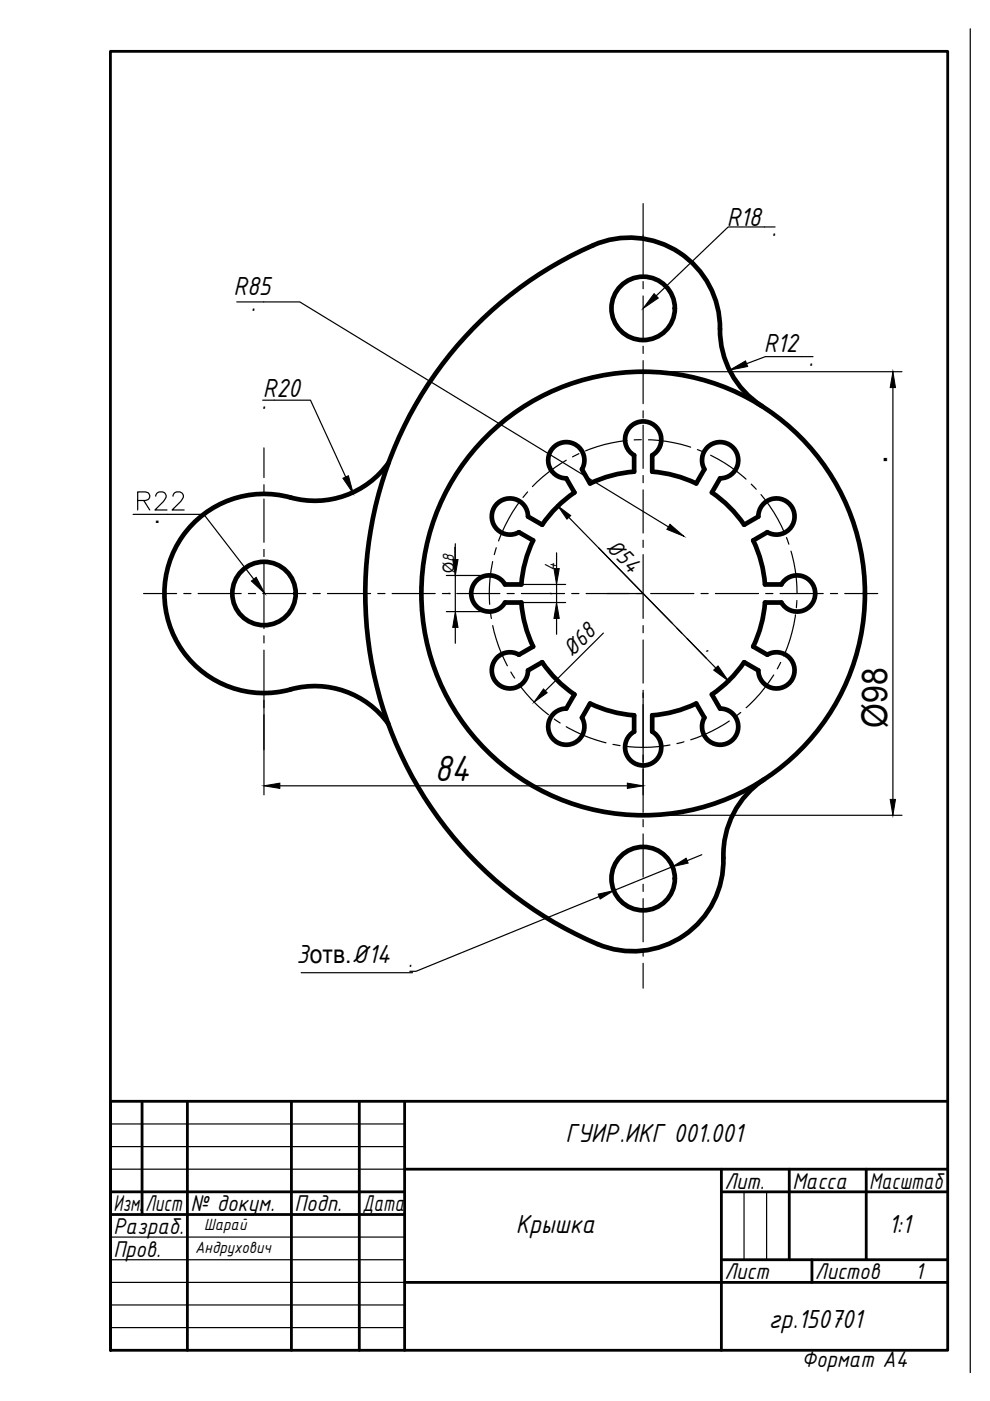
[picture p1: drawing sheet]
<svg xmlns="http://www.w3.org/2000/svg" width="210mm" height="297mm" viewBox="0 0 210 297" stroke-linecap="round" stroke-linejoin="round" font-family="sans-serif">
<!-- layer: 0 -->
<g fill="none" stroke="#000" stroke-width=".59">
<path d="M30.1 233.5v24M39.7 233.5v52.8M61.8 233.5v52.8M76.2 233.5v52.8M85.8 233.5v52.8M200.9 233.5h-177.5v52.8h177.5v-275.4h-177.5v275.4M23.4 252.7h62.4M23.4 257.5h62.4M85.8 247.9h115.1M153 252.7h47.9M153 247.9v38.4M167.3 247.9v19.2"/>
<path d="M183.7 247.9v19.2M85.8 271.9h115.1M153 267.1h47.9M172.1 267.1v4.8"/>
</g>
<path d="M205.7 6.1v285M23.4 238.3h62.4M23.4 243.1h62.4M23.4 247.9h62.4M153 247.9v4.8M157.8 252.7v14.4M162.5 252.7v14.4M23.4 262.3h62.4M23.4 267.1h62.4M23.4 276.7h62.4M23.4 271.9h62.4M23.4 281.5h62.4" fill="none" stroke="#000" stroke-width=".25"/>
<g fill="none" stroke="#000" stroke-width=".25">
<path d="M136.4 43.2v15M136.4 59.7v1.5M164.3 48.1h-9.9l-15.3 14.6M50.2 64h13.4l78.1 47.7M136.4 62.7v9.2M136.4 73.4v1.5M136.4 76.5v9.1M136.4 78.8h54.8M172.4 75.6h-10.1l-4 1.5M55.7 84.8h10.1l7.5 16.3M56 95v6.2M120.1 97.6l-2.4 1.5a31.1 31.1 0 0 0-4.8 4.1"/>
<path d="M122.7 96.2l-1.3 .7M132.9 93.4a30.9 30.9 0 0 0-8.8 2.2M136 93.2l-1.5 .1M136.4 87.1v1.5M136.4 90.2v9.1M137.5 93.2h.5a32.4 32.4 0 0 1 8.4 1.6M147.9 95.3l1.4 .6M150.7 96.5a32.6 32.6 0 0 1 7.5 5.1M189.3 82.2v87.3M35.5 109.1h7.7l10.6 13.7M56 102.8v1.5M56 105.8v9.2"/>
<path d="M56 116.5v1.5M56 119.5v13.8M96.4 116l.1 13.7M96.5 115.3v3.3M104.5 119.1l-.1 .2a32.1 32.1 0 0 0-.6 8.8M105.2 116.1l-.4 1.5M110 106.7l-2.2 3.3-2.1 4.7M111.9 104.3l-1 1.2M118 117.2v3.4M120.6 109.7l29.1 29.8M126.9 116.2l9.5 9.6M136.4 100.8v1.5"/>
<path d="M136.4 103.9v9.1M136.4 114.5v1.6M136.4 117.6v13.5M159.3 102.6l1 1.1M161.4 104.9l.8 1a32.4 32.4 0 0 1 4 6.7M166.8 114l.5 1.4M167.7 116.8l.2 .9a32 32 0 0 1 1.1 8.1M30.4 125.8h7M39 125.8h1.5M42 125.8h9.1M52.7 125.8h1.5M55.7 125.8h9.2"/>
<path d="M56 134.8v1.5M56 137.8v30.7M66.4 125.8h1.5M69.4 125.8h9.2M80.1 125.8h1.5M83.1 125.8h9.2M93.8 125.8h1.5M94.6 129.7l9.4-.1 .2 1.5M94.6 122h9.4M96.5 133v3.4M96.8 125.8h9.2M104.5 132.6l.3 1.4a32.9 32.9 0 0 0 2.8 7.2"/>
<path d="M107.5 125.8h1.5M110.5 123.9h9.4M110.5 127.7h9.4M110.6 125.8h9.1M118 123.9v3.8M118 131.1v3.4M121.2 125.8h1.5M124.3 125.8h9.1M127.9 134.2l-12.3 12.3M128.7 125.8h7.7l6.1 6.3M134.9 125.8h1.6M136.4 132.6v1.6"/>
<path d="M136.4 135.7v9.1M138 125.8h9.1M143.5 133.2l1.1 1.1M145.7 135.4l6.1 6.2M148.6 125.8h1.6M151.7 125.8h9.1M162.3 125.8h1.6M165.4 125.8h9.1M168.7 130.4l-.4 2a30.8 30.8 0 0 1-2.1 6.7M169 127.3l-.2 1.5M176.1 125.8h1.5M179.1 125.8h7"/>
<path d="M108.3 142.5l.8 1.3M110 145l.6 .8a31.4 31.4 0 0 0 5.7 5.7M117.5 152.4l1.3 .9M120.1 154.1l.4 .3a32.1 32.1 0 0 0 8 3.1M130 157.8l1.5 .3M136.4 146.4v25.8M142 158l-.7 .1a31.5 31.5 0 0 1-8.3 .2M145 157.3l-1.5 .4M154.6 152.9l-3.9 2.2-4.2 1.8M157.1 151.1l-1.2 .9M164 143.1a31.4 31.4 0 0 1-5.8 7M165.5 140.4l-.7 1.4"/>
<path d="M59.3 166.6h73.7M136.4 173.8v1.5M136.4 176.8v9.2M136.4 172.9h54.8M127 190.1l-38.8 15.8h-1.3M136.4 187.5v1.5M136.4 190.5v9.2M142.6 183.8l-12.4 5M148.8 181.2l-3.1 1.3M63.9 206.2h23.6M136.4 201.2v1.5M136.4 204.2v5.3"/>
</g>
<!-- layer: 0 -->
<g fill="none" stroke="#000" stroke-width=".99">
<path d="M125.8 52a80.6 80.6 0 0 0-48.4 74.4 80.6 80.6 0 0 0 49.3 73.8M125.8 52a19.3 19.3 0 0 1 26.9 19.2 19.2 19.2 0 0 0 8.9 14.9M82.4 98.1a19.2 19.2 0 0 1-20.8 7.4M134.4 96.5a3.8 3.8 0 0 1-1-5.8 3.8 3.8 0 0 1 5.9 0 3.8 3.8 0 0 1-1 5.8v3.5a25.9 25.9 0 0 1 9.3 2.5l1.8-3a3.8 3.8 0 0 1 2-5.5 3.8 3.8 0 0 1 5.1 2.9 3.8 3.8 0 0 1-3.8 4.5M134.5 96.5v3.5M61.6 105.5a21.1 21.1 0 0 0-26.7 20.3 21.1 21.1 0 0 0 26.7 20.4M113 114.6a25.9 25.9 0 0 0-2.5 9.3h-3.4a3.8 3.8 0 0 0-5.8-1 3.8 3.8 0 0 0 0 5.9 3.8 3.8 0 0 0 5.8-1l3.4-.1a26.1 26.1 0 0 0 2.5 9.4M134.4 100a25.9 25.9 0 0 0-9.3 2.5l-1.7-3a3.8 3.8 0 0 0-2-5.5 3.8 3.8 0 0 0-5.1 2.9 3.8 3.8 0 0 0 3.8 4.5l1.7 3a25.9 25.9 0 0 0-6.8 6.9l-3-1.8a3.8 3.8 0 0 0-4.6-3.8 3.8 3.8 0 0 0-2.9 5.1 3.8 3.8 0 0 0 5.5 2l3 1.8M152.7 101.4l-1.8 3a25.9 25.9 0 0 1 6.9 6.9l3-1.8a3.8 3.8 0 0 1 4.5-3.8 3.8 3.8 0 0 1 2.9 5.1 3.8 3.8 0 0 1-5.5 2M162.7 112.8l-3 1.8a25.9 25.9 0 0 1 2.5 9.3h3.5a3.8 3.8 0 0 1 5.8-1 3.8 3.8 0 0 1 0 5.9 3.8 3.8 0 0 1-5.8-1l-3.5-.1a26.1 26.1 0 0 1-2.5 9.4l3 1.7M113 137.1l-3 1.7a3.8 3.8 0 0 0-5.5 2 3.8 3.8 0 0 0 2.9 5.1 3.8 3.8 0 0 0 4.6-3.8M162.7 138.8a3.8 3.8 0 0 1 5.5 2 3.8 3.8 0 0 1-2.9 5.1 3.8 3.8 0 0 1-4.5-3.8"/>
<path d="M61.6 146.2a19.2 19.2 0 0 1 20.7 7.3M112 142.1l3-1.7a25.9 25.9 0 0 0 6.8 6.8l-1.7 3M120.1 150.2a3.8 3.8 0 0 0-3.8 4.5 3.8 3.8 0 0 0 5.1 3 3.8 3.8 0 0 0 2-5.6M134.4 151.7a25.9 25.9 0 0 1-9.3-2.5l-1.7 3M134.5 151.7v3.4M149.4 152.2l-1.8-3a25.9 25.9 0 0 1-9.3 2.5v3.4a3.8 3.8 0 0 1 1 5.8 3.8 3.8 0 0 1-5.9 0 3.8 3.8 0 0 1 1-5.8M152.7 150.2a3.8 3.8 0 0 1 3.8 4.5 3.8 3.8 0 0 1-5.1 3 3.8 3.8 0 0 1-2-5.6M160.8 142.1l-3-1.7a25.9 25.9 0 0 1-6.9 6.8l1.8 3M162.1 165.2a19.2 19.2 0 0 0-8.7 16.7M153.4 181.9a19.2 19.2 0 0 1-26.7 18.3"/>
<circle cx="136.4" cy="65.4" r="6.7"/>
<circle cx="56" cy="125.8" r="6.7"/>
<circle cx="136.4" cy="125.8" r="47"/>
<circle cx="136.4" cy="186.3" r="6.7"/>
</g>
<g fill="#000" stroke="#000" stroke-width=".21">
<path d="M138.7 62.3l.9 .9-3.2 2.2zM154.7 78.5l3.4-2 .4 1.2zM189.3 78.8l.6 3.4h-1.2zM72.7 101.4l1.2-.5 1 3.7zM96 118.6h1.1l-.6 3.4zM118.3 107.3l2.7 2-.8 .8zM142 111.2l3 2.5-3.6-1.5zM53.3 123.2l1-.8 1.9 3.4zM96.5 129.7l.6 3.3h-1.1zM117.5 120.6h1.1l-.6 3.3zM118 127.7l.6 3.4h-1.1zM115.2 146.1l.8 .8-2.8 2z"/>
<path d="M151.3 142.1l.9-.9 2.3 3.2zM56 166.6l3.3-.6v1.2zM133 166l3.4 .6-3.4 .6zM188.7 169.5h1.2l-.6 3.4zM126.8 189.6l3.4-.8-2.9 1.8zM142.6 183.8l2.9-1.8 .4 1z"/>
</g>
<text font-size="8.3" x="92.1" y="165.6">84</text>
<g font-size="7.5">
<text x="188.1" y="98.4" transform="rotate(-90 188.1 98.4)">.</text>
<text x="27.9" y="109.4">R22</text>
<text x="188.1" y="154.3" transform="rotate(-90 188.1 154.3)">Ø98</text>
</g>
<g font-size="6">
<text x="154.1" y="47.9">R18</text>
<text x="163.6" y="50">.</text>
<text x="49.5" y="62.6">R85</text>
<text x="53.2" y="65.9">.</text>
<text x="161.9" y="74.7">R12</text>
<text x="171.4" y="77.5">.</text>
<text x="55.4" y="86.7">.</text>
<text x="55.8" y="84.1">R20</text>
<text x="62.8" y="204.1">3отв.Ø14</text>
<text x="119.9" y="242.1">ГУИР.ИКГ 001.001</text>
<text x="109.4" y="261.3">Крышка</text>
<text x="188.4" y="261.3">1:1</text>
<text x="163" y="281.5">гр.150701</text>
</g>
<text font-size="5.4" x="32.6" y="111">.</text>
<g font-size="5.2">
<text x="128.2" y="116.1" transform="rotate(46 128.2 116.1)">Ø54</text>
<text x="95.6" y="126.4" transform="rotate(-90 95.6 126.4)">.</text>
<text x="117.1" y="126.4" transform="rotate(-90 117.1 126.4)">.</text>
<text x="149.4" y="137.8" transform="rotate(46 149.4 137.8)">.</text>
<text x="121.2" y="139.5" transform="rotate(-45 121.2 139.5)">Ø68</text>
<text x="86.5" y="205">.</text>
<text x="24.1" y="256.8">Изм.</text>
<text x="30.8" y="256.8">Лист</text>
<text x="40.4" y="256.8">№ докум.</text>
<text x="62.4" y="256.8">Подп.</text>
<text x="76.8" y="256.8">Дата</text>
<text x="153.6" y="252">Лит.</text>
<text x="168" y="252">Масса</text>
<text x="184.3" y="252">Масштаб</text>
<text x="24.1" y="261.6">Разраб.</text>
<text x="24.1" y="266.4">Пров.</text>
<text x="153.6" y="271.2">Лист</text>
<text x="172.8" y="271.2">Листов</text>
<text x="194" y="271.2">1</text>
<text x="169.9" y="289.9">Формат А4</text>
</g>
<g font-size="3.7">
<text x="117.9" y="121.1" transform="rotate(-89 117.9 121.1)">4</text>
<text x="43.3" y="260.8">Шарай</text>
<text x="41.4" y="265.6">Андрухович</text>
</g>
<text font-size="3.4" x="96.3" y="121.5" transform="rotate(-90 96.3 121.5)">Ø8</text>
</svg>
